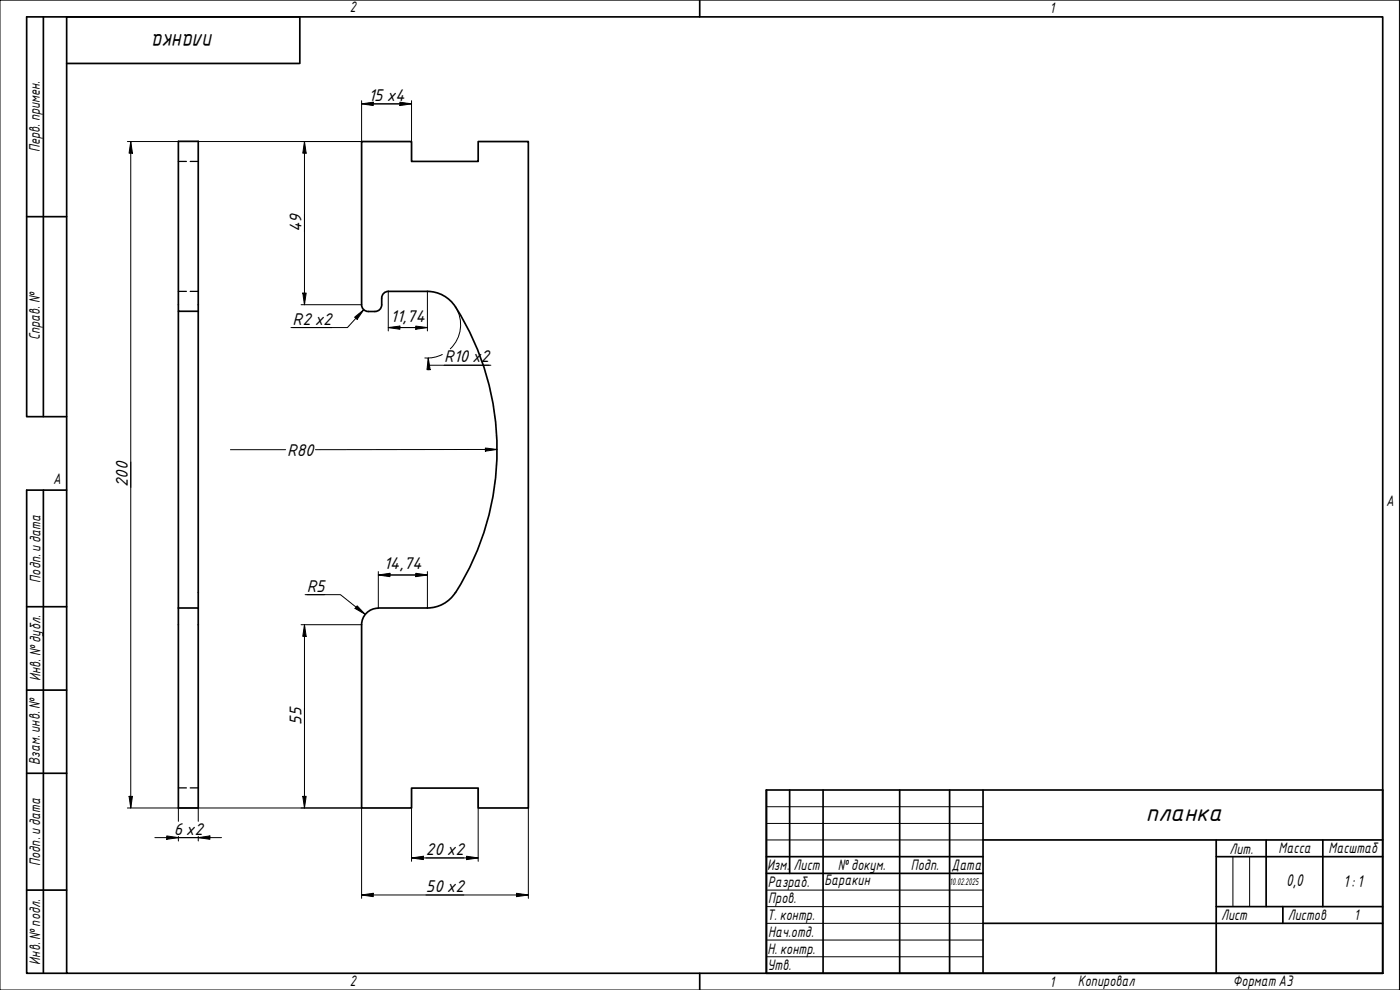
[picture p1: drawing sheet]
<svg xmlns="http://www.w3.org/2000/svg" width="420mm" height="297mm" viewBox="0 0 420 297" stroke-linecap="round" stroke-linejoin="round" font-family="sans-serif">
<path d="M53.5 93.4v89M59.5 93.4h-6v-51h6v140M128.2 87.4a10 10 0 0 1 8.5 4.7M128.3 87.4h-11.7a2 2 0 0 0-2 2 3.6 3.6 0 0 1-.6 3.5 4 4 0 0 1-4 .5 2 2 0 0 1-1.5-1.9v-49h15v5.9h20v-5.9h15.1v199.9h-15.1v-5.9h-20v5.9h-15v-55M136.7 92.1a80 80 0 0 1 0 85.7M136.7 177.8a10 10 0 0 1-8.5 4.6M53.5 182.4h6v60h-6zM113.5 182.5a5 5 0 0 0-5 5M113.5 182.4h14.8" fill="none" stroke="#000" stroke-width=".51"/>
<path d="M53.5 48.4h2.4M57.1 48.4h2.4M53.5 87.4h2.4M57.1 87.4h2.4M53.5 236.4h2.4M57.1 236.4h2.4" fill="none" stroke="#000" stroke-width=".38"/>
<path d="M20 5.1h395v286.9h-395zM210 0v5.1M210 292v5" fill="none" stroke="#000" stroke-width=".51"/>
<path d="M0 0h420v297h-420z" fill="none" stroke="#000" stroke-width=".3"/>
<g fill="none" stroke="#000" stroke-width=".51">
<path d="M230 237h185v55h-185zM237 237v25.1M247 237v55M270 237v55M285 237v55M295 237v55M230 257h65M295 252h120M365 257h50M365 252v40M380 252v20M397 252v20"/>
<path d="M230 262.1h65M295 277h120M365 272h50M385 272v5"/>
</g>
<path d="M230 242h65M230 247.1h65M230 252h65M370 257v15M375 257v15M230 267.1h65M230 272h65M230 277h65M230 282.1h65M230 287.1h65" fill="none" stroke="#000" stroke-width=".3"/>
<path d="M13 5.1v119.9M20 19h70v-13.9h-82v119.9h12M8 65h12M13 147.1v144.9M20 147.1h-12v144.9h12M8 182h12M8 207.1h12M8 232h12M8 267.1h12" fill="none" stroke="#000" stroke-width=".51"/>
<g fill="none" stroke="#000" stroke-width=".3">
<path d="M108.5 31.2l3.5-.5v1zM108.5 31.2h15M108.5 30.2v12.3h-70.3M120 30.7l3.5 .5-3.5 .5zM123.5 30.2v12.3M39.2 42.5l.6 3.5h-1.1zM39.2 42.5v199.9M91.4 42.5l.5 3.5h-1zM91.4 42.5v48.9M87.8 98.3h11.8M90.4 91.4h18.1M90.9 87.9h1l-.5 3.5z"/>
<path d="M106.4 95.2l2.8-2.3-2 2.9zM109.2 92.9l-4.9 5.4h-17M116.5 98.3l3.5-.5v1zM116.5 98.3h11.8M116.5 87.4v11.9M124.8 97.8l3.5 .5-3.5 .5zM128.3 87.4v11.9M136.7 92.1a10 10 0 0 1-1.6 12.6M128.5 107.4l.6 3.5h-1zM128.5 107.4l.1 3.5v-1.3h18.7M132.7 106.4a10 10 0 0 1-5.2 1M133.3 109.6h13.5"/>
<path d="M69.2 134.9h16.5M145.7 134.4l3.5 .5-3.5 .5zM149.2 134.9h-54.5M91.6 178.4h10.6l7.4 5.9M92.1 178.4h5.4M113.5 172.5l3.5-.5v1zM113.5 172.5h14.8M113.5 171.5v10.9M124.8 172l3.5 .5-3.5 .5zM128.3 171.5v10.9M90.4 187.4h18.1M91.4 187.4l.5 3.5h-1z"/>
<path d="M91.4 187.4v55M107.2 181.8l2.4 2.5-3-1.8zM38.7 238.9h1.1l-.6 3.5zM90.9 238.9h1l-.5 3.5zM143.5 236.5v21.9M38.2 242.4h70.3v27.1M46.5 251.3h20M50 250.8l3.5 .5-3.5 .5zM53.5 242.4v4M53.5 250.9v1.4M59.5 251.3l3.5-.5v1zM59.5 242.4v4"/>
<path d="M59.5 250.9v1.4M123.5 257.4l3.6-.5v1zM123.5 242.4v16M123.5 257.4h20M140 256.9l3.5 .5-3.5 .5zM158.6 242.4v27.1M108.5 268.5l3.5-.5v1zM108.5 268.5h50.1M155 268l3.6 .5-3.6 .5z"/>
</g>
<g fill="#000">
<path d="M108.5 31.2l3.5-.5v1z" fill-rule="evenodd"/>
<path d="M120 30.7l3.5 .5-3.5 .5z" fill-rule="evenodd"/>
<path d="M39.2 42.5l.6 3.5h-1.1z" fill-rule="evenodd"/>
<path d="M91.4 42.5l.5 3.5h-1z" fill-rule="evenodd"/>
<path d="M90.9 87.9h1l-.5 3.5z" fill-rule="evenodd"/>
<path d="M106.4 95.2l2.8-2.3-2 2.9z" fill-rule="evenodd"/>
<path d="M116.5 98.3l3.5-.5v1z" fill-rule="evenodd"/>
<path d="M124.8 97.8l3.5 .5-3.5 .5z" fill-rule="evenodd"/>
<path d="M128.5 107.4l.6 3.5h-1z" fill-rule="evenodd"/>
<path d="M145.7 134.4l3.5 .5-3.5 .5z" fill-rule="evenodd"/>
<path d="M113.5 172.5l3.5-.5v1z" fill-rule="evenodd"/>
<path d="M124.8 172l3.5 .5-3.5 .5z" fill-rule="evenodd"/>
<path d="M91.4 187.4l.5 3.5h-1z" fill-rule="evenodd"/>
<path d="M107.2 181.8l2.4 2.5-3-1.8z" fill-rule="evenodd"/>
<path d="M38.7 238.9h1.1l-.6 3.5z" fill-rule="evenodd"/>
<path d="M90.9 238.9h1l-.5 3.5z" fill-rule="evenodd"/>
<path d="M50 250.8l3.5 .5-3.5 .5z" fill-rule="evenodd"/>
<path d="M59.5 251.3l3.5-.5v1z" fill-rule="evenodd"/>
<path d="M123.5 257.4l3.6-.5v1z" fill-rule="evenodd"/>
<path d="M140 256.9l3.5 .5-3.5 .5z" fill-rule="evenodd"/>
<path d="M108.5 268.5l3.5-.5v1z" fill-rule="evenodd"/>
<path d="M155 268l3.6 .5-3.6 .5z" fill-rule="evenodd"/>
</g>
<g font-size="7">
<text x="64.1" y="10.3" transform="rotate(180 64.1 10.3)">планка</text>
<text x="343.9" y="246.2">планка</text>
</g>
<g font-size="4.9">
<text x="110.6" y="30.3">15 x4</text>
<text x="90.5" y="69.6" transform="rotate(-90 90.5 69.6)">49</text>
<text x="87.8" y="97.4">R2 x2</text>
<text x="117.2" y="96.6">11,74</text>
<text x="133.3" y="108.7">R10 x2</text>
<text x="86.2" y="136.7">R80</text>
<text x="38.4" y="146.2" transform="rotate(-90 38.4 146.2)">200</text>
<text x="115.2" y="170.7">14,74</text>
<text x="92.1" y="177.5">R5</text>
<text x="90.5" y="217.5" transform="rotate(-90 90.5 217.5)">55</text>
<text x="52.1" y="250.4">6 x2</text>
<text x="127.8" y="256.5">20 x2</text>
<text x="127.8" y="267.6">50 x2</text>
<text x="386" y="265.9">0,0</text>
<text x="403.2" y="266.2">1: 1</text>
</g>
<g font-size="4.4">
<text x="105" y="3.7">2</text>
<text x="315" y="3.8">1</text>
<text x="11.9" y="45.6" transform="rotate(-90 11.9 45.6)">Перв. примен.</text>
<text x="12" y="102.2" transform="rotate(-90 12 102.2)">Справ. №</text>
<text x="16" y="145.2">A</text>
<text x="416" y="151.7">A</text>
<text x="12.2" y="174.8" transform="rotate(-90 12.2 174.8)">Подп. идата</text>
<text x="12.2" y="204.3" transform="rotate(-90 12.2 204.3)">Инв. №дубл.</text>
<text x="12" y="229.5" transform="rotate(-90 12 229.5)">Взам. инв. №</text>
<text x="369" y="256.1">Лит.</text>
<text x="383.7" y="256.1">Масса</text>
<text x="398.7" y="256.1">Масштаб</text>
<text x="12.1" y="259.8" transform="rotate(-90 12.1 259.8)">Подп. идата</text>
<text x="230.2" y="261.1">Изм.</text>
<text x="238.2" y="261.1">Лист</text>
<text x="251.5" y="261">№докум.</text>
<text x="273.4" y="261.2">Подп.</text>
<text x="285.6" y="261.2">Дата</text>
<text x="230.4" y="266.1">Разраб.</text>
<text x="247.4" y="265.7">Баракин</text>
<text x="230.6" y="271.1">Пров.</text>
<text x="230.3" y="276.1">Т. контр.</text>
<text x="230.5" y="281.1">Нач.отд.</text>
<text x="366.5" y="276.1">Лист</text>
<text x="386.5" y="276.1">Листов</text>
<text x="406.4" y="276">1</text>
<text x="230.4" y="286.1">Н. контр.</text>
<text x="12.1" y="289.4" transform="rotate(-90 12.1 289.4)">Инв. №подл.</text>
<text x="230.3" y="291.1">Утв.</text>
<text x="105" y="295.9">2</text>
<text x="315" y="296.1">1</text>
<text x="323.5" y="295.8">Копировал</text>
<text x="370" y="295.8">Формат А3</text>
</g>
<text font-size="2.8" x="285" y="265.5">10.02.2025</text>
</svg>
